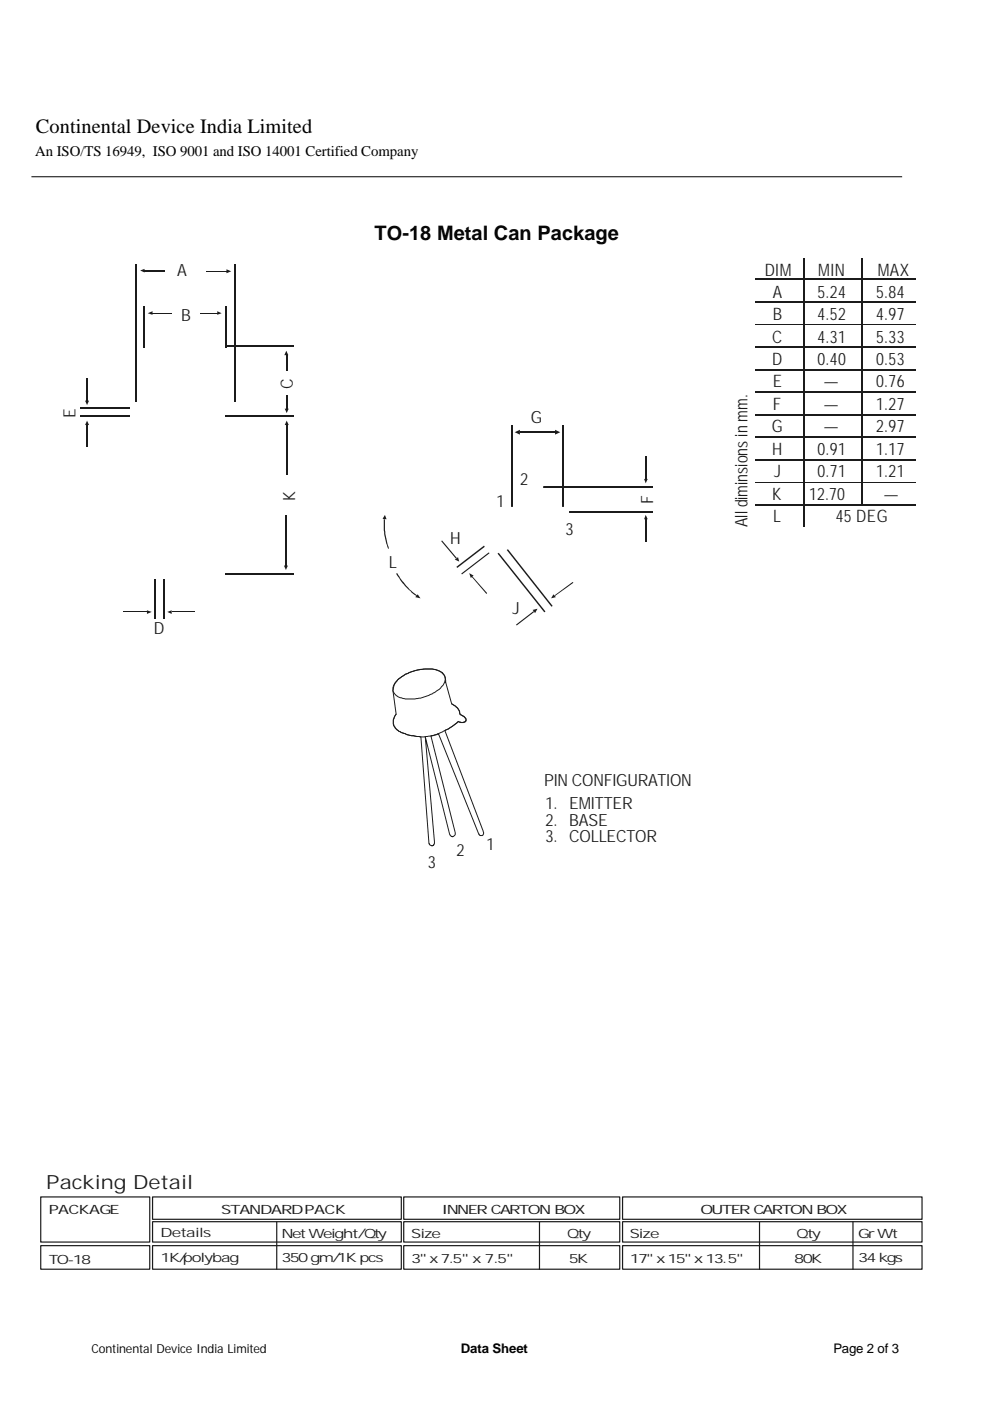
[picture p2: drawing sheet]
<svg xmlns="http://www.w3.org/2000/svg" width="210mm" height="297mm" viewBox="0 0 210 297" stroke-linecap="round" stroke-linejoin="round" font-family="sans-serif">
<path d="M108.5 90.1v18.2M119.5 90.1v18.2M114.6 103.2h23.9" fill="none" stroke="#1f1a17" stroke-width=".34"/>
<path d="M119.5 108.5h19" fill="none" stroke="#1f1a17" stroke-width=".25"/>
<g fill="#1f1a17">
<path d="M107.4 116.6l.3-.2 9.5 12.1-.3 .1z"/>
<path d="M105.5 117.4l.2-.2 10 12.5-.3 .1z"/>
<path d="M96.8 120.2l5.8-4.5 .2 .2-5.9 4.5z"/>
<path d="M97.8 121.6l5.8-4.5 .2 .2-5.8 4.5z"/>
</g>
<path d="M109.1 91.6l1.1-.5v1z" fill="#1f1a17"/>
<path d="M110.2 91.6h7.6" fill="none" stroke="#1f1a17" stroke-width=".42"/>
<g fill="#1f1a17">
<path d="M117.7 91.1l1.1 .5-1.1 .5z"/>
<path d="M136.6 101.5h.7l-.4 1z"/>
</g>
<path d="M136.9 96.7v4.8" fill="none" stroke="#1f1a17" stroke-width=".25"/>
<path d="M136.9 109.2l.4 .9h-.7z" fill="#1f1a17"/>
<path d="M136.9 110.1v4.7" fill="none" stroke="#1f1a17" stroke-width=".25"/>
<g fill="#1f1a17">
<path d="M81.6 109.2l.4 .9-.9-.1z"/>
<path d="M88.6 126l.6 .9-1.1-.3z"/>
<path d="M96.4 118.6l.7-.5 .3 1z"/>
<path d="M99.5 121.5l.9 .5-.6 .5z"/>
<path d="M112.9 129.3l1.1-.2-.5 .9z"/>
<path d="M117.3 126l.6 .6-1.1 .3z"/>
</g>
<g fill="#1f1a17">
<path d="M81.4 110.1h.2l.1 3.1 .8 3.1-.2 .1-.9-3.2z"/>
<path d="M84 121.6l.2-.1 .5 .7a13.7 13.7 0 0 0 3.8 4.1 1.58 1.58 0 0 1-1.5-1 12.3 12.3 0 0 1-3-3.7z"/>
<path d="M93.7 114.6l3.2 3.7-.2 .2-3.1-3.7z"/>
<path d="M100 122.3l.2-.1 3.1 3.6-.2 .1z"/>
<path d="M109.4 132.4l3.7-2.8 .2 .1-3.7 2.9z"/>
<path d="M117.5 126.3l3.9-2.9 .2 .2-3.9 2.8z"/>
</g>
<g fill="#fff">
<path d="M107.8 107.7l.5-.2 .8 .1a1.08 1.08 0 0 1 .5 1.2 1.1 1.1 0 0 1-1.3 .8 1.1 1.1 0 0 1-.8-1.4z" fill-rule="evenodd"/>
<circle cx="119.5" cy="108.5" r="1.09"/>
<circle cx="114.1" cy="103.2" r="1.12"/>
</g>
<path d="M28.8 56v29.2M30.6 64.9v8.7M32.9 122.9v8.4M34.7 122.9v8.3" fill="none" stroke="#1f1a17" stroke-width=".34"/>
<path d="M49.7 56v29.2M47.8 73.3h14.5M47.9 64.9v8.7M17 88.3h10.5M17 86.6h10.5M47.8 88.3h14.5M47.8 121.7h14.5" fill="none" stroke="#1f1a17" stroke-width=".25"/>
<path d="M29.7 57.3l.9-.3v.8z" fill="#1f1a17"/>
<path d="M30.6 57.4h4.4" fill="none" stroke="#1f1a17" stroke-width=".25"/>
<path d="M48 57.1l1 .4-1 .4z" fill="#1f1a17"/>
<path d="M43.7 57.5h4.4" fill="none" stroke="#1f1a17" stroke-width=".21"/>
<path d="M46.1 66l.9 .4-.9 .3z" fill="#1f1a17"/>
<path d="M42.4 66.4h3.7" fill="none" stroke="#1f1a17" stroke-width=".21"/>
<path d="M31.3 66.4l1-.4v.7z" fill="#1f1a17"/>
<path d="M32.3 66.4h4.2" fill="none" stroke="#1f1a17" stroke-width=".21"/>
<path d="M60.7 74.4l.4 .9h-.8z" fill="#1f1a17"/>
<path d="M60.7 75.3v3.4" fill="none" stroke="#1f1a17" stroke-width=".25"/>
<path d="M60.4 86.6h.8l-.4 1z" fill="#1f1a17"/>
<path d="M60.8 83.7v2.9" fill="none" stroke="#1f1a17" stroke-width=".25"/>
<path d="M18 84.9h.9l-.4 1z" fill="#1f1a17"/>
<path d="M18.4 80.1v4.8" fill="none" stroke="#1f1a17" stroke-width=".25"/>
<path d="M18.5 89.2l.4 .9h-.9z" fill="#1f1a17"/>
<path d="M18.4 90.1v4.6" fill="none" stroke="#1f1a17" stroke-width=".25"/>
<path d="M60.8 89.2l.4 .9h-.8z" fill="#1f1a17"/>
<path d="M60.8 90.1v10.5" fill="none" stroke="#1f1a17" stroke-width=".25"/>
<path d="M60.2 119.9h.8l-.4 .9z" fill="#1f1a17"/>
<path d="M60.7 109.2v10.7" fill="none" stroke="#1f1a17" stroke-width=".25"/>
<path d="M35.5 129.7l.9-.3v.8z" fill="#1f1a17"/>
<path d="M36.4 129.7h4.8" fill="none" stroke="#1f1a17" stroke-width=".21"/>
<path d="M31.2 129.4l1 .3-1 .5z" fill="#1f1a17"/>
<path d="M160 68.9h34.1M160 102.2h34.1M26.2 129.7h5" fill="none" stroke="#1f1a17" stroke-width=".21"/>
<path d="M160 59.3h34.1M170.4 54.8v57M182.8 54.8v52.2M160 64.1h34.1M160 73.6h34.1M160 78.4h34.1M160 83.1h34.1M160 88h34.1M160 92.7h34.1M160 97.4h34.1M160 107h34.1" fill="none" stroke="#1f1a17" stroke-width=".25"/>
<path d="M84.3 144.1a9.3 9.3 0 0 1 8.6-1.9 2.23 2.23 0 0 1 1.6 2.4l1.3 4.6a2.6 2.6 0 0 1 1.7 2.1v.2a1.54 1.54 0 0 1 1.3 .9v.5l-.2 .2-1 .1-.4-.3-1.4 1.1-1.5 .9 8.1 21.3 .1 .6-.2 .4h-.5l-.3-.3-8.5-21.3-1.2 .4h-.4l5.1 21-.3 .3-.4 .1-.5-.5-5.1-20.7 1.9 22.6a.6 .6 0 0 1-.6 .6 .6 .6 0 0 1-.6-.6l-1.7-22.6-1.2-.1a7.4 7.4 0 0 1-4.2-1.7 2.21 2.21 0 0 1 .2-3l-.7-5a3.3 3.3 0 0 1 1-2.3z" fill-rule="evenodd" fill="#fff"/>
<path d="M84.2 144.2l1.8-1.3 2.6-.9 1.1-.2h2.1l.7 .2a2.5 2.5 0 0 1 1.6 1.1l.1 .1a2.15 2.15 0 0 1-.7 2.6l-1.8 1.3-2.5 .9-1.2 .2-2.5-.1a2.75 2.75 0 0 1-2.2-1.6 2.76 2.76 0 0 1 .9-2.3zM84.3 144.1a9.3 9.3 0 0 1 8.6-1.9 2.23 2.23 0 0 1 1.6 2.4l1.3 4.6a2.6 2.6 0 0 1 1.7 2.1v.2a1.54 1.54 0 0 1 1.3 .9v.5l-.2 .2-1 .1-.4-.3-1.4 1.1-1.5 .9 8.1 21.3 .1 .6-.2 .4h-.5l-.3-.3-8.5-21.3-1.2 .4h-.4l5.1 21-.3 .3-.4 .1-.5-.5-5.1-20.7 1.9 22.6a.6 .6 0 0 1-.6 .6 .6 .6 0 0 1-.6-.6l-1.7-22.6-1.2-.1a7.4 7.4 0 0 1-4.2-1.7 2.21 2.21 0 0 1 .2-3l-.7-5a3.3 3.3 0 0 1 1-2.3zM95.8 149.2a3 3 0 0 1 1.7 2.2l.6 .4a1.19 1.19 0 0 1 .7 1.1h-.1a1.3 1.3 0 0 1-1.5 0 15.3 15.3 0 0 1-4.3 2.7l-.4 .1a10.5 10.5 0 0 1-8.3-1 2.29 2.29 0 0 1-.2-3.3" fill="none" stroke="#1f1a17" stroke-width=".21"/>
<g fill="none" stroke="#1f1a17" stroke-width=".25">
<path d="M8.6 253.8h23.1v9.5h-23.1zM32.3 259h52.8v4.3h-52.8zM32.3 253.8h52.8v4.7h-52.8zM58.7 259v10.1M85.6 259h45.8v4.3h-45.8zM85.6 253.8h45.8v4.7h-45.8zM114.4 259v10.1M132 259h63.5v4.3h-63.5zM132 253.8h63.5v4.7h-63.5zM161 259v10.1M180.8 259v10.1M8.6 264.1h23.1v5h-23.1z"/>
<path d="M32.3 264.1h52.8v5h-52.8zM85.6 264.1h45.8v5h-45.8zM132 264.1h63.5v5h-63.5z"/>
</g>
<path d="M6.7 37.5h184.6" fill="none" stroke="#000" stroke-width=".21"/>
<text font-size="4.3" x="7.6" y="28.2">Continental Device India Limited</text>
<text font-size="4.2" x="79.4" y="50.9">TO-18 Metal Can Package</text>
<text font-size="4.1" fill="#1f1a17" x="9.8" y="252.2">Packing Detail</text>
<g font-size="3.6" fill="#1f1a17">
<text x="37.6" y="58.5">A</text>
<text x="162.1" y="58.4">DIM</text>
<text x="173.5" y="58.4">MIN</text>
<text x="186.1" y="58.4">MAX</text>
<text x="163.8" y="63.1">A</text>
<text x="173.3" y="63.1">5.24</text>
<text x="185.8" y="63.1">5.84</text>
<text x="38.4" y="68.1">B</text>
<text x="163.8" y="67.8">B</text>
<text x="173.3" y="67.8">4.52</text>
<text x="185.8" y="67.8">4.97</text>
<text x="163.7" y="72.7">C</text>
<text x="163.7" y="77.4">D</text>
<text x="173.3" y="72.7">4.31</text>
<text x="173.3" y="77.4">0.40</text>
<text x="185.8" y="72.7">5.33</text>
<text x="185.8" y="77.4">0.53</text>
<text x="62.1" y="82.6" transform="rotate(-90 62.1 82.6)">C</text>
<text x="163.8" y="82.2">E</text>
<text x="174.8" y="82.2">—</text>
<text x="185.8" y="82.2">0.76</text>
<text x="16" y="88.7" transform="rotate(-90 16 88.7)">E</text>
<text x="112.5" y="89.8">G</text>
<text x="163.8" y="86.9">F</text>
<text x="174.8" y="86.9">—</text>
<text x="185.8" y="86.9">1.27</text>
<text x="163.7" y="91.6">G</text>
<text x="174.8" y="91.6">—</text>
<text x="185.8" y="91.6">2.97</text>
<text x="163.7" y="96.4">H</text>
<text x="164.2" y="101.2">J</text>
<text x="173.3" y="96.4">0.91</text>
<text x="173.3" y="101.2">0.71</text>
<text x="185.8" y="96.4">1.17</text>
<text x="185.8" y="101.2">1.21</text>
<text x="62.6" y="106.2" transform="rotate(-90 62.6 106.2)">K</text>
<text x="105.2" y="107.6">1</text>
<text x="110.3" y="102.9">2</text>
<text x="138.5" y="107" transform="rotate(-90 138.5 107)">F</text>
<text x="163.7" y="105.9">K</text>
<text x="171.5" y="105.9">12.70</text>
<text x="187.5" y="105.9">—</text>
<text x="119.9" y="113.4">3</text>
<text x="158.5" y="111.8" transform="rotate(-90 158.5 111.8)">All diminsionsinmm.</text>
<text x="163.9" y="110.7">L</text>
<text x="177.2" y="110.7">45DEG</text>
<text x="95.4" y="115.3">H</text>
<text x="82.5" y="120.5">L</text>
<text x="108.6" y="130.2">J</text>
<text x="32.6" y="134.4">D</text>
<text x="115.4" y="166.7">PIN CONFIGURATION</text>
<text x="115.7" y="171.6">1.</text>
<text x="120.7" y="171.6">EMITTER</text>
<text x="115.7" y="175.1">2.</text>
<text x="115.7" y="178.6">3. COLLECTOR</text>
<text x="120.7" y="175.1">BASE</text>
<text x="90.7" y="184.1">3</text>
<text x="96.8" y="181.5">2</text>
<text x="103.1" y="180.2">1</text>
</g>
<text font-size="3.1" x="7.5" y="33.1">An ISO/TS 16949, ISO 9001 and ISO 14001 Certified Company</text>
<g font-size="2.8">
<text x="97.7" y="286.9">Data Sheet</text>
<text x="176.7" y="286.9">Page 2 of 3</text>
</g>
<g font-size="2.7" fill="#1f1a17">
<text x="10.3" y="257.3">PACKAGE</text>
<text x="46.9" y="257.3">STANDARDPACK</text>
<text x="93.6" y="257.3">INNER CARTON BOX</text>
<text x="148.5" y="257.3">OUTER CARTON BOX</text>
<text x="34" y="262.3">Details</text>
<text x="59.7" y="262.4">Net Weight/Qty</text>
<text x="87.2" y="262.4">Size</text>
<text x="120.2" y="262.4">Qty</text>
<text x="133.5" y="262.4">Size</text>
<text x="168.9" y="262.4">Qty</text>
<text x="181.9" y="262.4">Gr Wt</text>
<text x="10.3" y="267.9">TO-18</text>
<text x="34" y="267.5">1K/polybag</text>
<text x="59.7" y="267.6">350 gm/1K pcs</text>
<text x="87.2" y="267.8">3&quot; x 7.5&quot; x 7.5&quot;</text>
<text x="120.6" y="267.8">5K</text>
<text x="133.5" y="267.8">17&quot; x 15&quot; x 13.5&quot;</text>
<text x="168.4" y="267.8">80K</text>
<text x="181.9" y="267.6">34 kgs</text>
</g>
<text font-size="2.6" x="19.4" y="287">Continental Device India Limited</text>
</svg>
